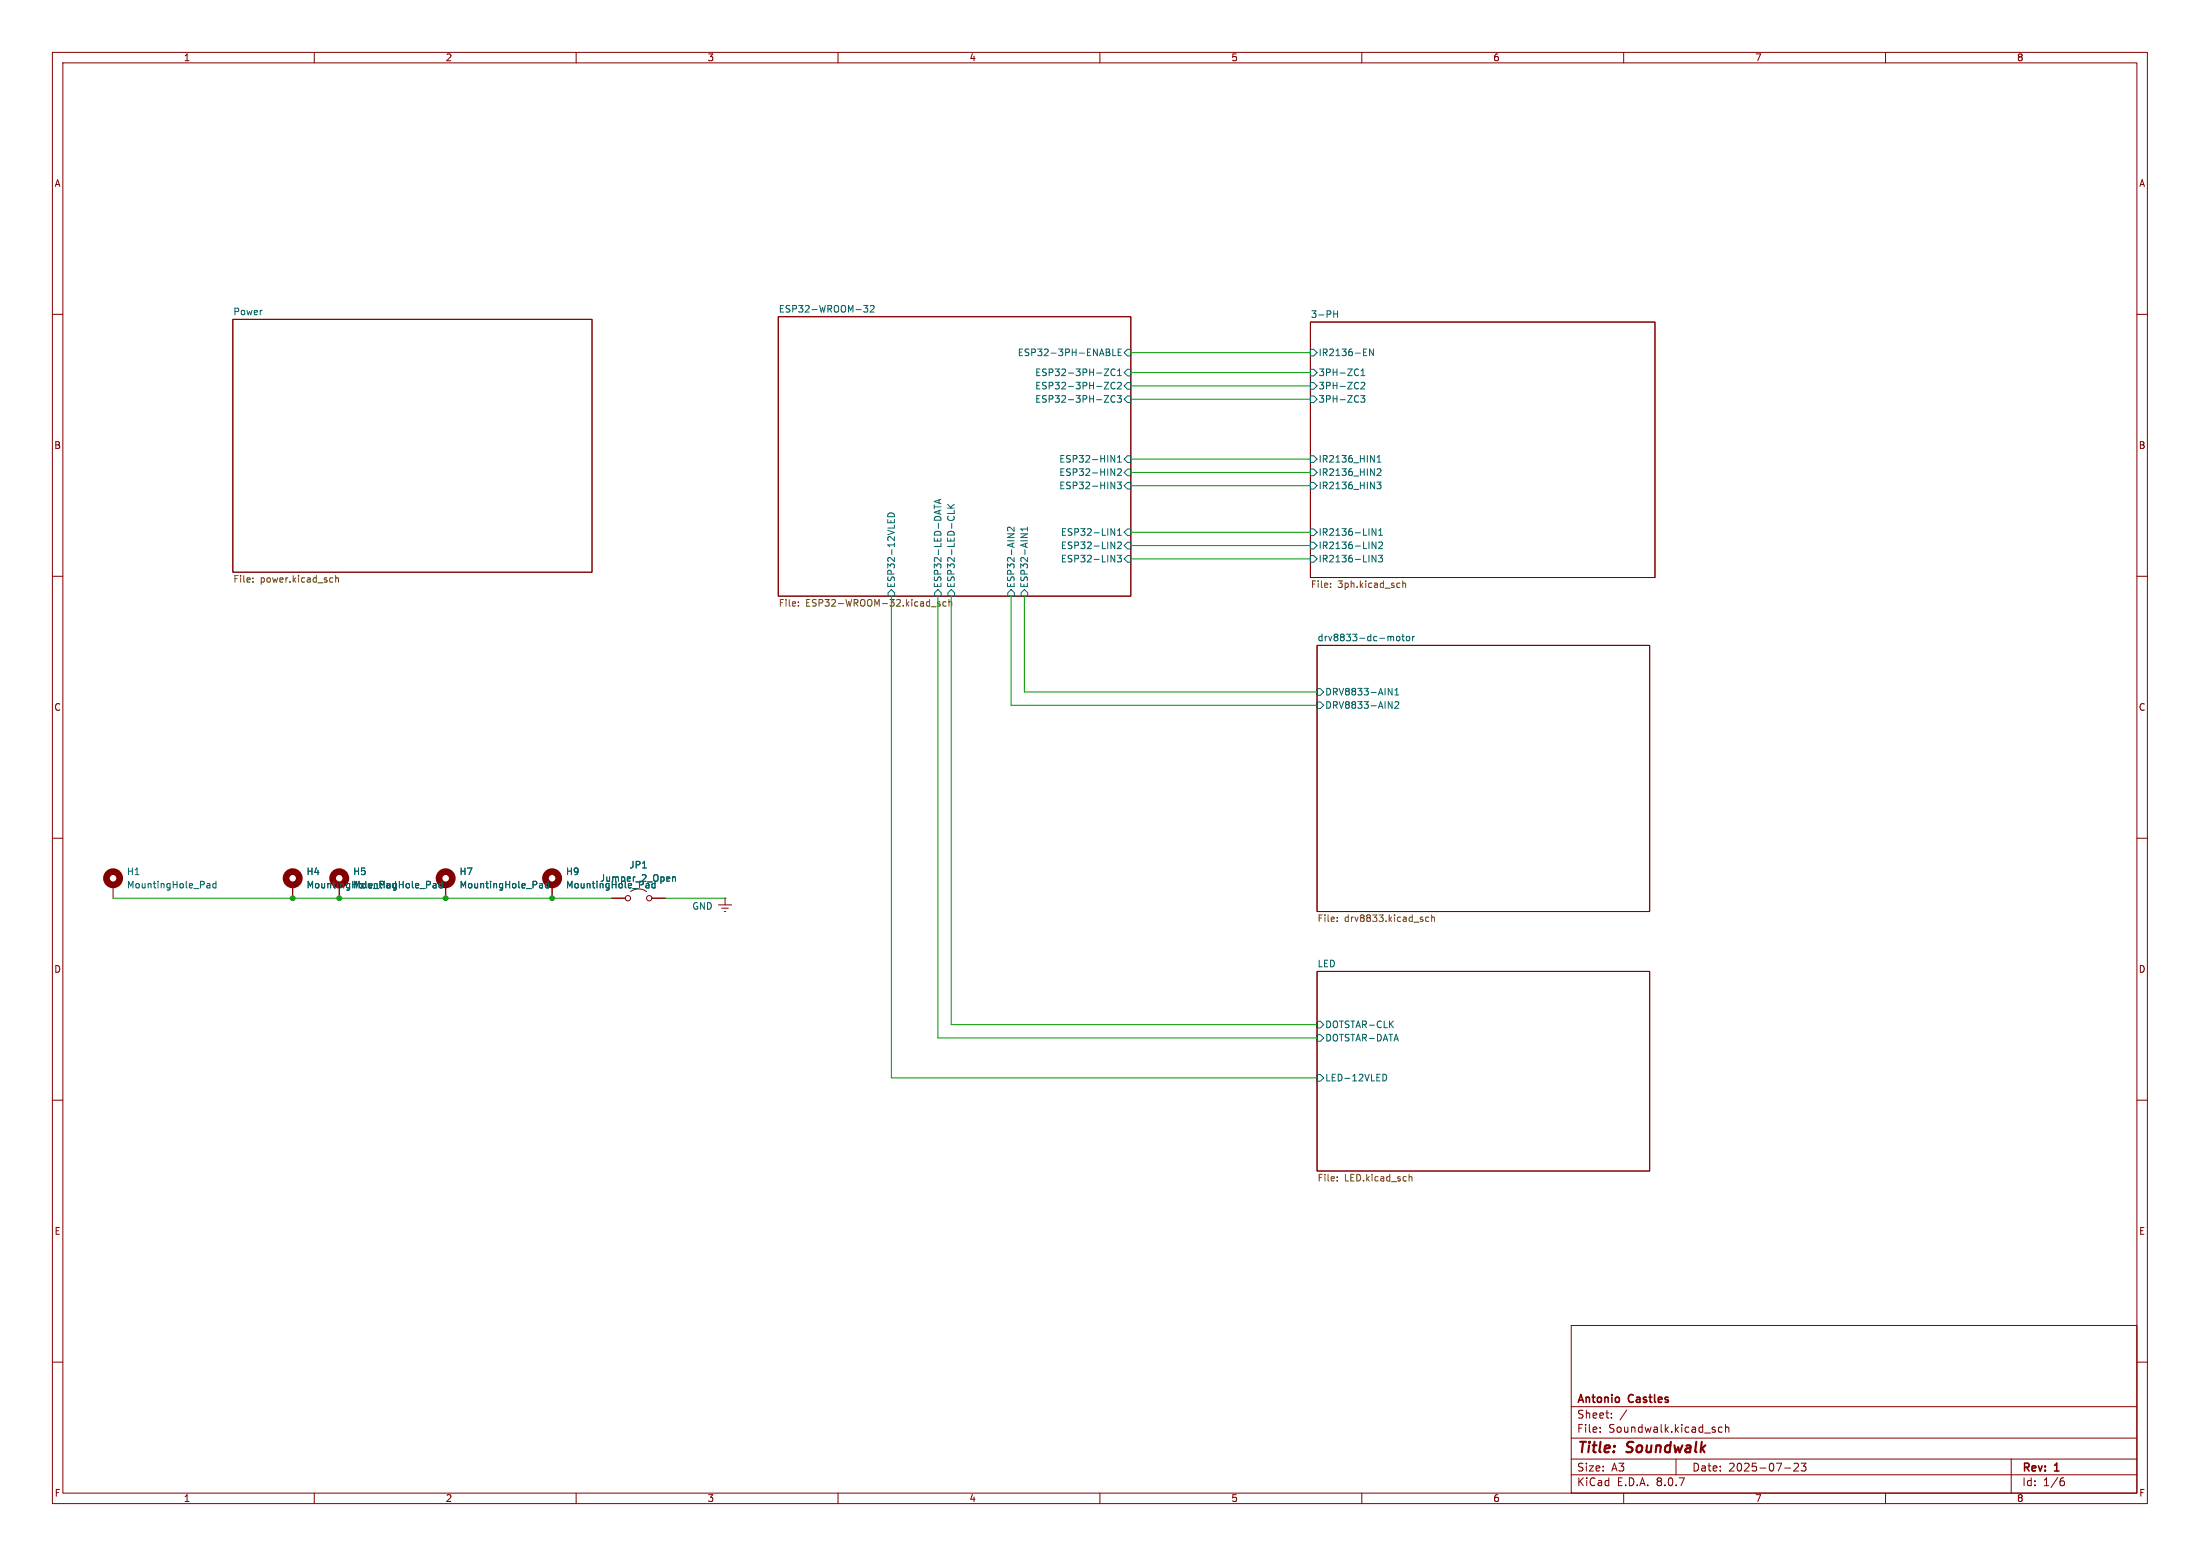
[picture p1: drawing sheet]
<svg xmlns="http://www.w3.org/2000/svg" width="297mm" height="210mm" viewBox="0 0 297 210" stroke-linecap="round" stroke-linejoin="round" font-family="sans-serif">
<g fill="none" stroke="#840000" stroke-width=".14">
<path d="M7.1 7.1h282.8v195.8h-282.8zM8.5 8.5h280v193h-280zM42.4 7.1v1.4M77.8 7.1v1.4M113.1 7.1v1.4M148.5 7.1v1.4M183.8 7.1v1.4M219.2 7.1v1.4M254.6 7.1v1.4M7.1 42.4h1.4M31.4 43.1h48.5v34.1h-48.5zM105.1 42.7h47.6v37.8h-47.6z"/>
<path d="M176.9 43.5h46.5v34.4h-46.5zM288.5 42.4h1.4M7.1 77.8h1.4M288.5 77.8h1.4M177.8 87.1h44.9v35.9h-44.9zM7.1 113.1h1.4M15.3 119.4v1.8M39.5 119.4v1.8M45.8 119.4v1.8M60.2 119.4v1.8M74.5 119.4v1.8M288.5 113.1h1.4"/>
<path d="M82.6 121.2h1.8M85.1 120.3a1.8 1.8 0 0 1 2.2 0M88 121.2h1.8M97 122.1h1.8M97.4 122.6h.9M97.8 123h.2M97.9 121.2h.1M97.9 121.2v.9M177.8 131.1h44.9v26.9h-44.9zM7.1 148.5h1.4M288.5 148.5h1.4M212.1 178.9h76.4v22.6h-76.4z"/>
<path d="M7.1 183.8h1.4M212.1 199h76.4M212.1 196.9h76.4M212.1 194.1h76.4M212.1 189.9h76.4M216 193.2v.1M216 192.7v.1M217.5 191.3v.1M217.5 190.7v.1M219.6 190.3l-.9 1.4M226.3 196.9v2.1M232.5 192.7l-.3-.1-.2 .2 .1 .5h.4"/>
<path d="M232.9 192.7l.2-.1 .3 .1v.6M232.9 192.2v1.1M240.9 198.1h.8M242.2 197.6l.4-.1 .1 .1 .1 .2-.7 .7h.7M243.2 197.5h.6l-.3 .4 .3 .1v.4l-.2 .1-.4-.1M271.5 196.9v4.6M278.3 199.9h.3l.1 .2v.3l-.4 .1M278.6 199.5h-.3M288.5 183.8h1.4M42.4 201.5v1.4M77.8 201.5v1.4M113.1 201.5v1.4"/>
<path d="M148.5 201.5v1.4M183.8 201.5v1.4M219.2 201.5v1.4M254.6 201.5v1.4"/>
<circle cx="84.8" cy="121.2" r=".36"/>
<circle cx="87.6" cy="121.2" r=".36"/>
</g>
<g fill="none" stroke="#006464" stroke-width=".14">
<path d="M116.6 41.2h.6l-.3 .4 .2 .1v.3l-.1 .1-.4-.1M117.5 41.3l.3-.1 .2 .3-.5 .6h.5M149.1 51.6h.6l-.6 .9h.6M149.1 49.8h.6l-.6 .9h.6M149.1 53.4h.6l-.6 .9h.6M149.6 47.5l.2 .2v.2l-.1 .1M149.7 47.1l.1 .2-.1 .2M150.2 47.1v.9h.5M150.5 51.7a.43 .43 0 0 0-.6 .3 .43 .43 0 0 0 .5 .5l.1-.1M150.5 49.9a.43 .43 0 0 0-.6 .3 .43 .43 0 0 0 .5 .5l.1-.1M150.5 53.5a.43 .43 0 0 0-.6 .3 .43 .43 0 0 0 .5 .5l.1-.1M150.8 53.4h.6l-.3 .3 .2 .1v.4l-.1 .1-.4-.1"/>
<path d="M150.9 51.7l.3-.1 .2 .3-.6 .6h.6M150.9 50.7h.5M150.9 50.1l.2-.3v.9M151 47.5h.3M151.4 47.1h-.4v.9h.4M152.2 47.1h.5v.9h-.5l-.4-.4zM152.2 51.6h.5v.9h-.5l-.4-.4zM152.2 49.8h.5v.9h-.5l-.4-.4zM152.2 53.4h.5v.9h-.5l-.4-.4zM176.9 53.4h.5l.4 .5-.4 .4h-.5zM176.9 51.6h.5l.4 .5-.4 .4h-.5zM176.9 47.1h.5l.4 .5-.4 .4h-.5z"/>
<path d="M176.9 49.8h.5l.4 .5-.4 .4h-.5zM180.1 42.4h.5M180.6 41.9v.9M183.2 49.8l.2 .1M183.4 50.6l-.2 .1M183.7 53.4h.6l-.3 .3 .2 .1v.4l-.1 .1-.4-.1M183.7 51.7l.4-.1 .2 .3-.6 .6h.6M183.7 50.7h.6M183.7 50.1l.3-.3v.9M184.1 48h.4M184.1 47.1h.4M185.4 47.1v.9l-.5-.9v.9"/>
<path d="M119.9 69.4a.48 .48 0 0 1 .5-.2 .48 .48 0 0 1 .3 .5h-.9zM120.3 79.6l.5 .4v.5h-.9v-.5zM126.1 68.2v.5M126.1 68.4h.9M126.6 79.6l.5 .4v.5h-.9v-.5zM126.8 67.5v.4M127 67.4l-.9 .3 .9 .3M127.9 68.6h.9M127.9 68.1l.5 .5M128.4 79.6l.5 .4v.5h-.9v-.5zM128.8 68.9v.4h-.9M128.8 68.1l-.5 .4"/>
<path d="M136.5 79.6l.4 .4v.5h-.9v-.5zM136.9 71.1v.6l-.6-.6-.3 .2 .1 .4M137.8 72h.9l-.9 .6M138.3 79.6l.4 .4v.5h-.9v-.5zM138.7 71.1v.6M138.7 71.4h-.9l.3 .3M150 65.1l.5 .9v-.9M150 61.5l.5 .9v-.9M150 63.3l.5 .9v-.9M150 71.4l.5 .9v-.9M150 73.1l.5 .9v-.9M150.8 65.1h.6l-.3 .3 .2 .1v.4l-.1 .1-.4-.1"/>
<path d="M150.8 74.9h.6l-.3 .4 .2 .1v.4h-.1h-.4M150.9 63.4l.3-.1 .2 .2-.6 .7h.6M150.9 73.2l.3-.1 .2 .3-.6 .6h.6M150.9 61.7l.2-.2v.9M150.9 71.6l.2-.2v.9M150.9 62.4h.5M150.9 72.3h.5M152.2 65.1h.5v.9h-.5l-.4-.4zM152.2 61.5h.5v.9h-.5l-.4-.4zM152.2 63.3h.5v.9h-.5l-.4-.4zM152.2 75h.5v.9h-.5l-.4-.5zM152.2 71.4h.5v.9h-.5l-.4-.5z"/>
<path d="M152.2 73.2h.5v.9h-.5l-.4-.5zM176.9 75h.5l.4 .4-.4 .5h-.5zM176.9 71.4h.5l.4 .4-.4 .5h-.5zM176.9 73.2h.5l.4 .4-.4 .5h-.5zM176.9 61.5h.5l.4 .5-.4 .4h-.5zM176.9 65.1h.5l.4 .5-.4 .4h-.5zM176.9 63.3h.5l.4 .5-.4 .4h-.5zM185.2 74.9l.6 .9v-.9M185.2 73.1l.6 .9v-.9M185.8 71.4v.9l-.6-.9v.9M185.9 65.1h.5l-.3 .3 .3 .1v.4l-.1 .1-.4-.1M185.9 62.4h.5"/>
<path d="M185.9 63.4l.4-.1 .1 .2-.5 .7h.5M185.9 61.7l.3-.2v.9M186.1 74.9h.5l-.3 .4 .3 .1v.4h-.1h-.4M186.1 72.3h.5M186.1 73.2l.4-.1 .1 .3-.5 .6h.5M186.1 71.6l.3-.2v.9M177.8 92.9h.5l.4 .5-.4 .4h-.5zM177.8 94.7h.5l.4 .5-.4 .4h-.5zM187.4 92.9l.5 .9v-.9M187.4 94.7l.5 .9v-.9M188.1 85.9v.6M188.3 94.8l.4-.1 .1 .3-.5 .6h.5"/>
<path d="M188.3 93.8h.5M188.3 93.2l.3-.3v.9M188.6 86l.1-.1 .3 .1v.3l-.1 .1-.2 .1-.1-.1zM189.3 85.9h.3M189.4 85.6v.8l.2 .1M189.9 86l.1-.1 .3 .1v.3l-.1 .1-.2 .1-.1-.1zM190.7 85.9v.6M191 85.9l-.3 .2M28 119.2l.3 .1v.5M28.3 119.8h-.3M28.3 119.5h-.3M29.2 119.3l-.3-.1-.2 .2 .1 .4h.4"/>
<path d="M29.2 118.9v.9M58.6 119.2l.2 .1 .1 .5M58.9 119.8h-.3M58.9 119.5h-.3M59.7 119.3l-.3-.1-.1 .2v.4h.4M59.7 118.9v.9M72.9 119.2l.3 .1v.5M73.2 119.8h-.3M73.2 119.5h-.3M74.1 119.3l-.3-.1-.2 .2 .1 .4h.4M74.1 118.9v.9M87.6 119.8h-.3"/>
<path d="M87.6 119.4v.4M88.1 119.8h.3M88.4 118.9v.9M90.8 118.3v.6M90.8 118.4l.1-.1 .2 .1 .1 .5M177.8 137.8h.5l.4 .5-.4 .4h-.5zM177.8 139.6h.5l.4 .5-.4 .4h-.5zM187.7 138.2l.4 .5M188.1 137.8l-.5 .5M177.8 145h.5l.4 .5-.4 .4h-.5zM186.7 145a.45 .45 0 0 1 .5 .4 .45 .45 0 0 1-.5 .5"/>
</g>
<g fill="none" stroke="#725600" stroke-width=".14">
<path d="M34.2 78.5v.1M34.2 78v.1M44.7 78h.2M44.9 78.5l-.2 .1M45.3 78.1l.1-.1h.3v.6M45.3 77.7v.9M179.6 79.2v.1M179.6 78.7v.1M188.9 78.7h.1M189 79.3h-.1M189.4 78.4v.9M189.4 78.8l.1-.1h.2l.1 .6"/>
<path d="M107.8 81.7v.1M107.8 81.3h.1M125.7 81.9h.7M126.9 81.3l-.2-.1-.1 .1v.2l.3 .1v.2h-.3M127.7 81.3l-.2-.1-.2 .2 .1 .4h.3M128.1 81.3l.1-.1 .2 .1 .1 .5M128.1 80.9v.9M180.5 124.3v.1M180.5 123.8v.1M192.9 123.8h-.3l-.1 .1v.4h.4M193.3 123.9l.1-.1h.2l.1 .6M193.3 123.5v.9"/>
<path d="M180.5 158.8v.1M180.5 159.3v.1M190.2 158.5v.9M190.2 158.9l.2-.1h.2v.6"/>
</g>
<g fill="none" stroke="#840000" stroke-width=".9">
<circle cx="15.3" cy="118.5" r=".9"/>
<circle cx="39.5" cy="118.5" r=".9"/>
<circle cx="45.8" cy="118.5" r=".9"/>
<circle cx="60.2" cy="118.5" r=".9"/>
<circle cx="74.5" cy="118.5" r=".9"/>
</g>
<g fill="none" stroke="#009600" stroke-width=".14">
<path d="M152.7 50.3h24.2M152.7 47.6h24.2M152.7 53.9h24.2M152.7 52.1h24.2M152.7 71.8h24.2M152.7 75.4h24.2M152.7 73.6h24.2M152.7 65.6h24.2M152.7 63.8h24.2M152.7 62h24.2M120.3 80.5v65h57.5M126.6 80.5v59.6h51.2"/>
<path d="M128.4 80.5v57.8h49.4M136.5 80.5v14.7h41.3M138.3 80.5v12.9h39.5M15.3 121.2h67.3M89.8 121.2h8.1"/>
</g>
<g fill="#009600" stroke="#009600" stroke-width=".14">
<circle cx="60.2" cy="121.2" r=".32"/>
<circle cx="39.5" cy="121.2" r=".32"/>
<circle cx="45.8" cy="121.2" r=".32"/>
<circle cx="74.5" cy="121.2" r=".32"/>
</g>
<g font-size="2" fill="#840000">
<text x="212.8" y="196.5">Title:</text>
<text x="219.7" y="196.5">Soundwalk</text>
</g>
<g font-size="1.5" fill="#840000">
<text x="212.8" y="191.6">Sheet:</text>
<text x="212.8" y="189.6">Antonio</text>
<text x="219.9" y="189.6">Castles</text>
<text x="212.8" y="193.5">File:</text>
<text x="217.1" y="193.5">Soundwalk.kicad_sch</text>
<text x="212.8" y="200.7">KiCad</text>
<text x="212.8" y="198.7">Size:</text>
<text x="217.5" y="198.7">A3</text>
<text x="218.3" y="200.7">E.D.A.</text>
<text x="223.7" y="200.7">8.0.7</text>
<text x="228.4" y="198.7">Date:</text>
<text x="233.3" y="198.7">2025-07-23</text>
<text x="272.9" y="198.9">Rev:</text>
<text x="272.9" y="200.7">Id:</text>
<text x="275.8" y="200.7">1/6</text>
<text x="277.4" y="198.9">1</text>
</g>
<g font-size="1.3" fill="#840000">
<text x="24.7" y="8.4">1</text>
<text x="60.1" y="8.4">2</text>
<text x="95.5" y="8.4">3</text>
<text x="130.8" y="8.4">4</text>
<text x="166.2" y="8.4">5</text>
<text x="201.5" y="8.4">6</text>
<text x="236.9" y="8.4">7</text>
<text x="272.2" y="8.4">8</text>
<text x="7.3" y="25.4">A</text>
<text x="288.7" y="25.4">A</text>
<text x="7.2" y="60.7">B</text>
<text x="288.7" y="60.7">B</text>
<text x="7.2" y="96.1">C</text>
<text x="288.7" y="96.1">C</text>
<text x="7.2" y="131.4">D</text>
<text x="288.7" y="131.4">D</text>
<text x="7.3" y="166.8">E</text>
<text x="288.7" y="166.8">E</text>
<text x="7.3" y="202.1">F</text>
<text x="24.7" y="202.9">1</text>
<text x="60.1" y="202.9">2</text>
<text x="95.5" y="202.9">3</text>
<text x="130.8" y="202.9">4</text>
<text x="166.2" y="202.9">5</text>
<text x="201.5" y="202.9">6</text>
<text x="236.9" y="202.9">7</text>
<text x="272.2" y="202.9">8</text>
<text x="288.7" y="202.1">F</text>
</g>
<g font-size="1.3" fill="#006464">
<text x="31.4" y="42.6">Power</text>
<text x="105.1" y="42.2">ESP32-WROOM-32</text>
<text x="176.9" y="43">3-PH</text>
<text x="137.3" y="48.2">ESP32-3PH-ENABLE</text>
<text x="139.7" y="52.7">ESP32-3PH-ZC2</text>
<text x="139.7" y="50.9">ESP32-3PH-ZC1</text>
<text x="177.9" y="52.7">3PH-ZC2</text>
<text x="177.9" y="48.2">IR2136-EN</text>
<text x="177.9" y="50.9">3PH-ZC1</text>
<text x="139.7" y="54.5">ESP32-3PH-ZC3</text>
<text x="177.9" y="54.5">3PH-ZC3</text>
<text x="142.9" y="62.6">ESP32-HIN1</text>
<text x="142.9" y="64.4">ESP32-HIN2</text>
<text x="177.9" y="62.6">IR2136_HIN1</text>
<text x="177.9" y="64.4">IR2136_HIN2</text>
<text x="142.9" y="66.2">ESP32-HIN3</text>
<text x="177.9" y="66.2">IR2136_HIN3</text>
<text x="143.1" y="76">ESP32-LIN3</text>
<text x="143.1" y="72.5">ESP32-LIN1</text>
<text x="143.1" y="74.2">ESP32-LIN2</text>
<text x="177.9" y="76">IR2136-LIN3</text>
<text x="177.9" y="72.5">IR2136-LIN1</text>
<text x="177.9" y="74.2">IR2136-LIN2</text>
<text x="120.9" y="79.4" transform="rotate(-90 120.9 79.4)">ESP32-12VLED</text>
<text x="127.2" y="79.4" transform="rotate(-90 127.2 79.4)">ESP32-LED-DATA</text>
<text x="129" y="79.4" transform="rotate(-90 129 79.4)">ESP32-LED-CLK</text>
<text x="137.1" y="79.4" transform="rotate(-90 137.1 79.4)">ESP32-AIN2</text>
<text x="138.9" y="79.4" transform="rotate(-90 138.9 79.4)">ESP32-AIN1</text>
<text x="177.8" y="86.6">drv8833-dc-motor</text>
<text x="178.8" y="94">DRV8833-AIN1</text>
<text x="178.8" y="95.8">DRV8833-AIN2</text>
<text x="17.1" y="118.2">H1</text>
<text x="41.3" y="118.2">H4</text>
<text x="47.6" y="118.2">H5</text>
<text x="62" y="118.2">H7</text>
<text x="76.3" y="118.2">H9</text>
<text x="80.9" y="119.1">Jumper_2_Open</text>
<text x="84.9" y="117.4">JP1</text>
<text x="17.1" y="120">MountingHole_Pad</text>
<text x="41.3" y="120">MountingHole_Pad</text>
<text x="47.6" y="120">MountingHole_Pad</text>
<text x="62" y="120">MountingHole_Pad</text>
<text x="76.3" y="120">MountingHole_Pad</text>
<text x="93.4" y="122.9">GND</text>
<text x="177.8" y="130.6">LED</text>
<text x="178.8" y="138.9">DOTSTAR-CLK</text>
<text x="178.8" y="140.7">DOTSTAR-DATA</text>
<text x="178.8" y="146.1">LED-12VLED</text>
</g>
<g font-size="1.3" fill="#725600">
<text x="31.4" y="78.9">File:</text>
<text x="35.1" y="78.9">power.kicad_sch</text>
<text x="105.1" y="82.1">File:</text>
<text x="108.8" y="82.1">ESP32-WROOM-32.kicad_sch</text>
<text x="176.9" y="79.6">File:</text>
<text x="180.6" y="79.6">3ph.kicad_sch</text>
<text x="177.8" y="124.7">File:</text>
<text x="181.5" y="124.7">drv8833.kicad_sch</text>
<text x="177.8" y="159.7">File:</text>
<text x="181.5" y="159.7">LED.kicad_sch</text>
</g>
</svg>
